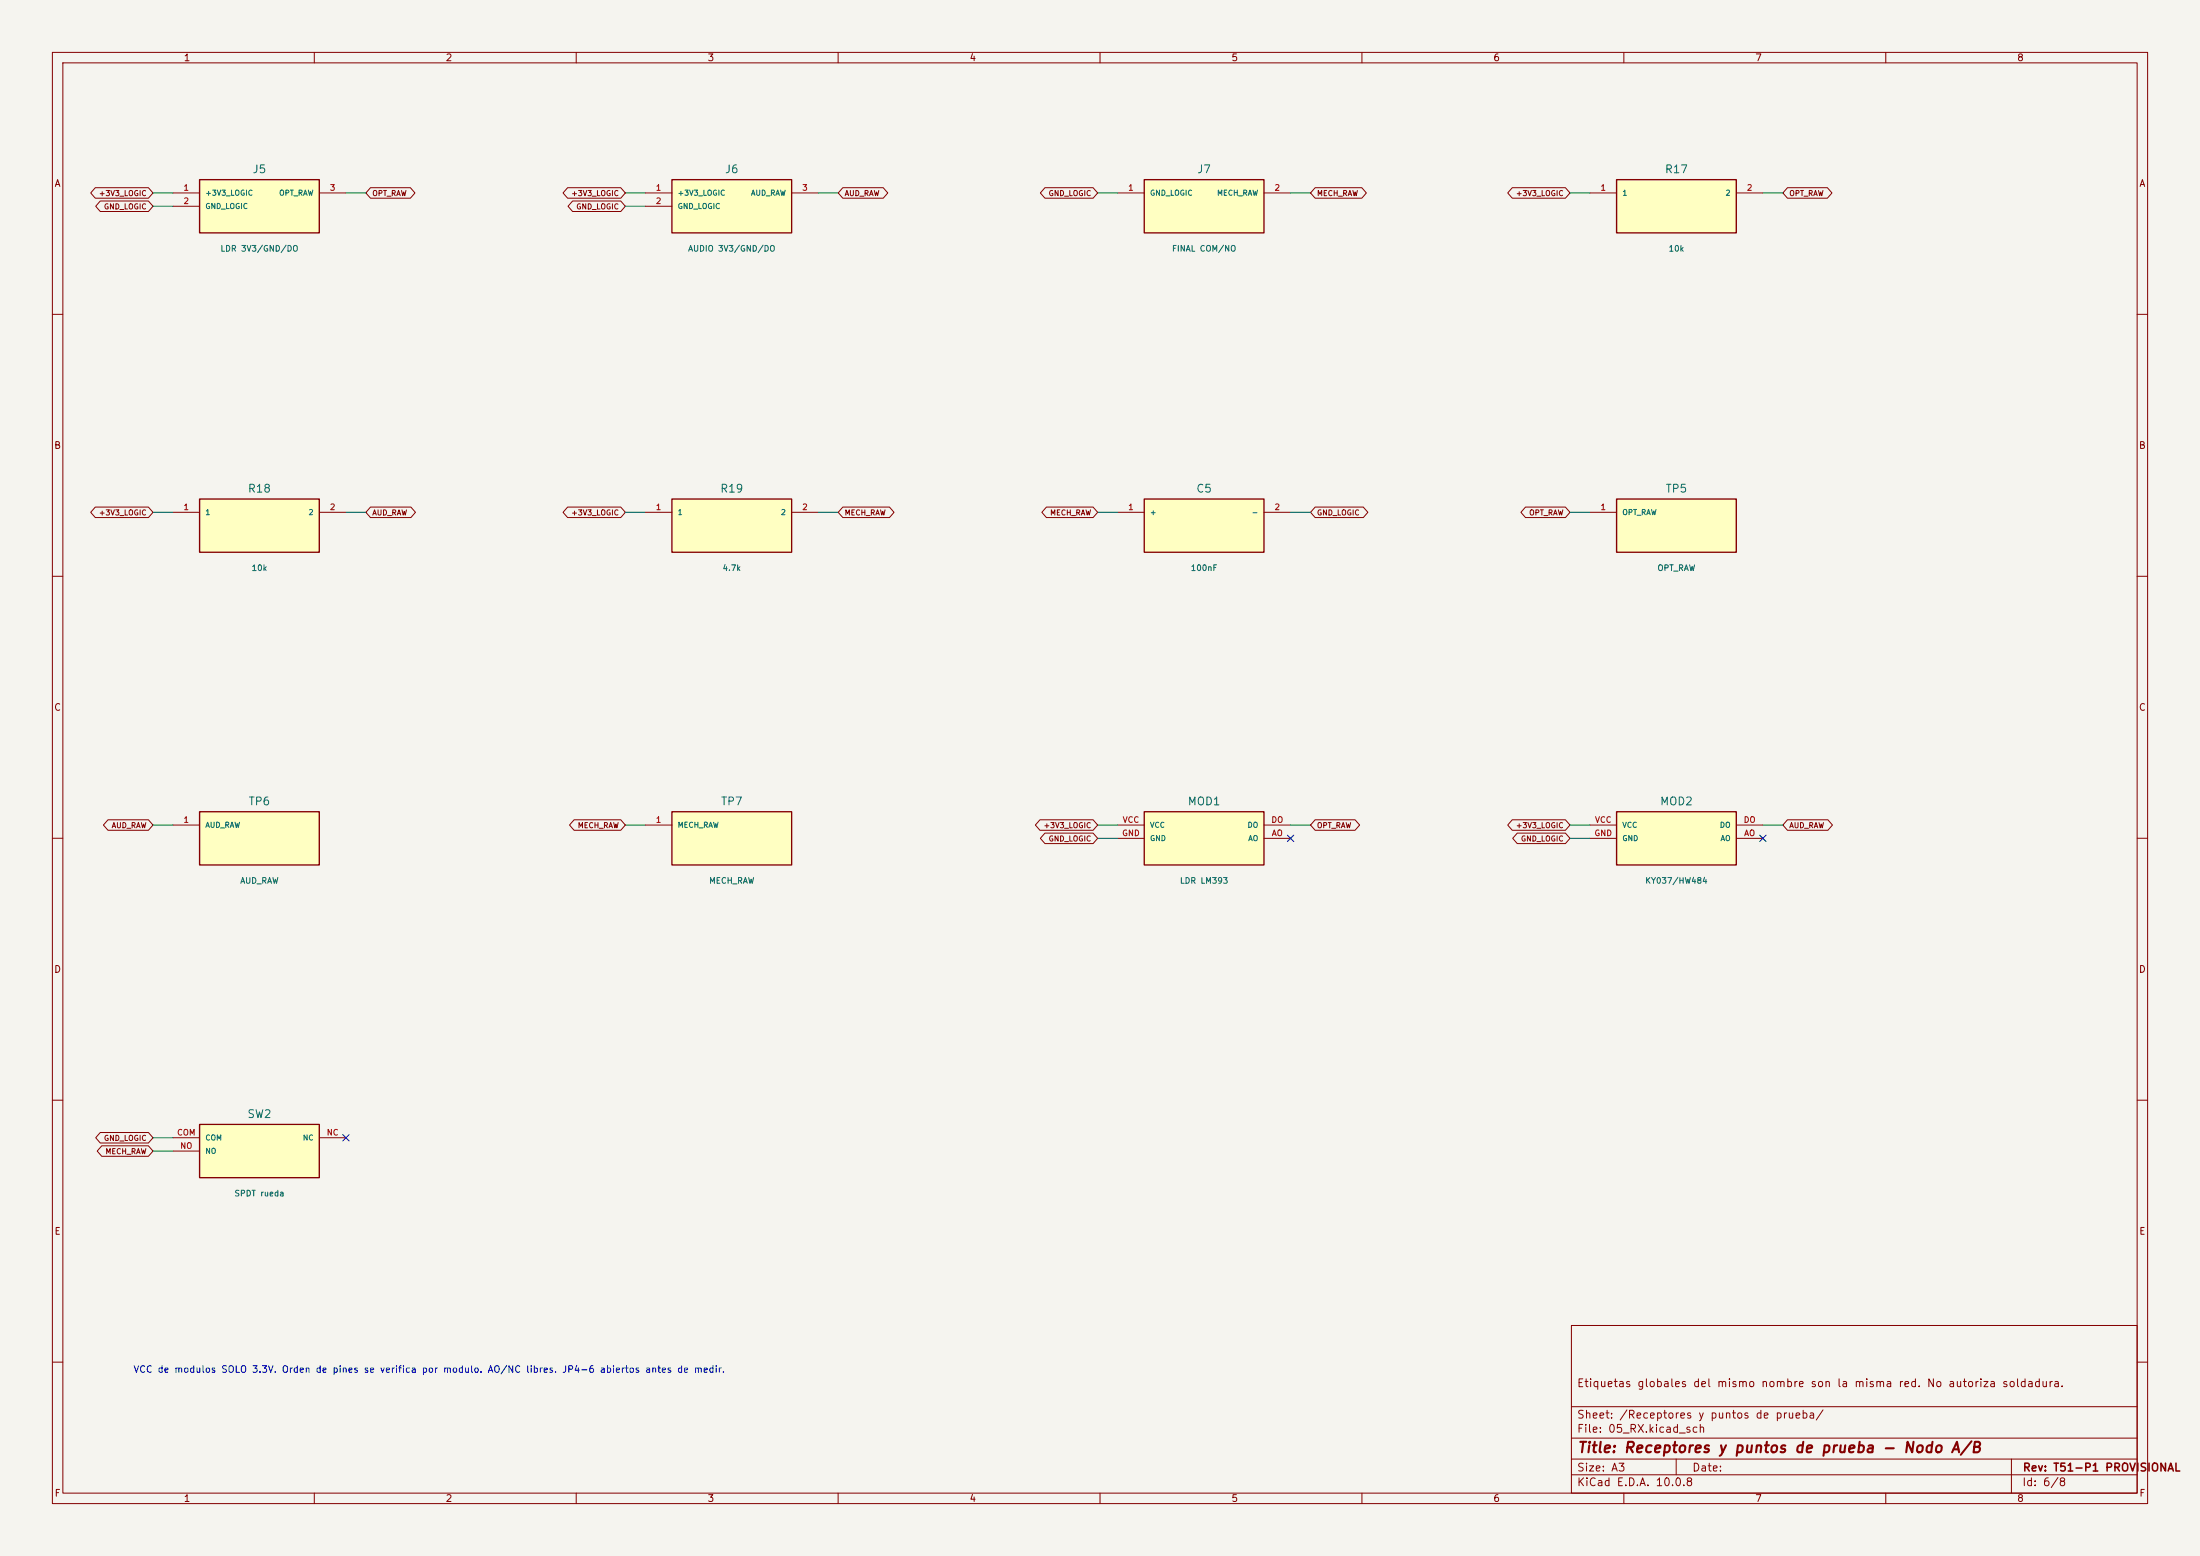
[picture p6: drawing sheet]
(kicad_sch (version 20250114) (generator "eeschema") (paper "A3") (title_block (title "Receptores y puntos de prueba - Nodo A/B") (rev "T51-P1 PROVISIONAL") (comment 1 "Etiquetas globales del mismo nombre son la misma red. No autoriza soldadura.")) (lib_symbols (symbol "T51:T51_J5" (pin_names (offset 1)) (in_bom yes) (on_board yes) (property "Reference" "J5" (at 0 8.08 0) (effects (font (size 1.27 1.27)))) (property "Value" "LDR 3V3/GND/DO" (at 0 -8.08 0) (effects (font (size 1.27 1.27)))) (symbol "T51_J5_0_1" (rectangle (start -11.43 5.08) (end 11.43 -5.08) (stroke (width 0.254) (type default)) (fill (type background)))) (symbol "T51_J5_1_1" (pin passive line (at -16.51 2.54 0) (length 5.08) (name "+3V3_LOGIC" (effects (font (size 1 1)))) (number "1" (effects (font (size 1.1 1.1))))) (pin passive line (at -16.51 0.0 0) (length 5.08) (name "GND_LOGIC" (effects (font (size 1 1)))) (number "2" (effects (font (size 1.1 1.1))))) (pin passive line (at 16.51 2.54 180) (length 5.08) (name "OPT_RAW" (effects (font (size 1 1)))) (number "3" (effects (font (size 1.1 1.1))))))) (symbol "T51:T51_J6" (pin_names (offset 1)) (in_bom yes) (on_board yes) (property "Reference" "J6" (at 0 8.08 0) (effects (font (size 1.27 1.27)))) (property "Value" "AUDIO 3V3/GND/DO" (at 0 -8.08 0) (effects (font (size 1.27 1.27)))) (symbol "T51_J6_0_1" (rectangle (start -11.43 5.08) (end 11.43 -5.08) (stroke (width 0.254) (type default)) (fill (type background)))) (symbol "T51_J6_1_1" (pin passive line (at -16.51 2.54 0) (length 5.08) (name "+3V3_LOGIC" (effects (font (size 1 1)))) (number "1" (effects (font (size 1.1 1.1))))) (pin passive line (at -16.51 0.0 0) (length 5.08) (name "GND_LOGIC" (effects (font (size 1 1)))) (number "2" (effects (font (size 1.1 1.1))))) (pin passive line (at 16.51 2.54 180) (length 5.08) (name "AUD_RAW" (effects (font (size 1 1)))) (number "3" (effects (font (size 1.1 1.1))))))) (symbol "T51:T51_J7" (pin_names (offset 1)) (in_bom yes) (on_board yes) (property "Reference" "J7" (at 0 8.08 0) (effects (font (size 1.27 1.27)))) (property "Value" "FINAL COM/NO" (at 0 -8.08 0) (effects (font (size 1.27 1.27)))) (symbol "T51_J7_0_1" (rectangle (start -11.43 5.08) (end 11.43 -5.08) (stroke (width 0.254) (type default)) (fill (type background)))) (symbol "T51_J7_1_1" (pin passive line (at -16.51 2.54 0) (length 5.08) (name "GND_LOGIC" (effects (font (size 1 1)))) (number "1" (effects (font (size 1.1 1.1))))) (pin passive line (at 16.51 2.54 180) (length 5.08) (name "MECH_RAW" (effects (font (size 1 1)))) (number "2" (effects (font (size 1.1 1.1))))))) (symbol "T51:T51_R17" (pin_names (offset 1)) (in_bom yes) (on_board yes) (property "Reference" "R17" (at 0 8.08 0) (effects (font (size 1.27 1.27)))) (property "Value" "10k" (at 0 -8.08 0) (effects (font (size 1.27 1.27)))) (symbol "T51_R17_0_1" (rectangle (start -11.43 5.08) (end 11.43 -5.08) (stroke (width 0.254) (type default)) (fill (type background)))) (symbol "T51_R17_1_1" (pin passive line (at -16.51 2.54 0) (length 5.08) (name "1" (effects (font (size 1 1)))) (number "1" (effects (font (size 1.1 1.1))))) (pin passive line (at 16.51 2.54 180) (length 5.08) (name "2" (effects (font (size 1 1)))) (number "2" (effects (font (size 1.1 1.1))))))) (symbol "T51:T51_R18" (pin_names (offset 1)) (in_bom yes) (on_board yes) (property "Reference" "R18" (at 0 8.08 0) (effects (font (size 1.27 1.27)))) (property "Value" "10k" (at 0 -8.08 0) (effects (font (size 1.27 1.27)))) (symbol "T51_R18_0_1" (rectangle (start -11.43 5.08) (end 11.43 -5.08) (stroke (width 0.254) (type default)) (fill (type background)))) (symbol "T51_R18_1_1" (pin passive line (at -16.51 2.54 0) (length 5.08) (name "1" (effects (font (size 1 1)))) (number "1" (effects (font (size 1.1 1.1))))) (pin passive line (at 16.51 2.54 180) (length 5.08) (name "2" (effects (font (size 1 1)))) (number "2" (effects (font (size 1.1 1.1))))))) (symbol "T51:T51_R19" (pin_names (offset 1)) (in_bom yes) (on_board yes) (property "Reference" "R19" (at 0 8.08 0) (effects (font (size 1.27 1.27)))) (property "Value" "4.7k" (at 0 -8.08 0) (effects (font (size 1.27 1.27)))) (symbol "T51_R19_0_1" (rectangle (start -11.43 5.08) (end 11.43 -5.08) (stroke (width 0.254) (type default)) (fill (type background)))) (symbol "T51_R19_1_1" (pin passive line (at -16.51 2.54 0) (length 5.08) (name "1" (effects (font (size 1 1)))) (number "1" (effects (font (size 1.1 1.1))))) (pin passive line (at 16.51 2.54 180) (length 5.08) (name "2" (effects (font (size 1 1)))) (number "2" (effects (font (size 1.1 1.1))))))) (symbol "T51:T51_C5" (pin_names (offset 1)) (in_bom yes) (on_board yes) (property "Reference" "C5" (at 0 8.08 0) (effects (font (size 1.27 1.27)))) (property "Value" "100nF" (at 0 -8.08 0) (effects (font (size 1.27 1.27)))) (symbol "T51_C5_0_1" (rectangle (start -11.43 5.08) (end 11.43 -5.08) (stroke (width 0.254) (type default)) (fill (type background)))) (symbol "T51_C5_1_1" (pin passive line (at -16.51 2.54 0) (length 5.08) (name "+" (effects (font (size 1 1)))) (number "1" (effects (font (size 1.1 1.1))))) (pin passive line (at 16.51 2.54 180) (length 5.08) (name "-" (effects (font (size 1 1)))) (number "2" (effects (font (size 1.1 1.1))))))) (symbol "T51:T51_TP5" (pin_names (offset 1)) (in_bom yes) (on_board yes) (property "Reference" "TP5" (at 0 8.08 0) (effects (font (size 1.27 1.27)))) (property "Value" "OPT_RAW" (at 0 -8.08 0) (effects (font (size 1.27 1.27)))) (symbol "T51_TP5_0_1" (rectangle (start -11.43 5.08) (end 11.43 -5.08) (stroke (width 0.254) (type default)) (fill (type background)))) (symbol "T51_TP5_1_1" (pin passive line (at -16.51 2.54 0) (length 5.08) (name "OPT_RAW" (effects (font (size 1 1)))) (number "1" (effects (font (size 1.1 1.1))))))) (symbol "T51:T51_TP6" (pin_names (offset 1)) (in_bom yes) (on_board yes) (property "Reference" "TP6" (at 0 8.08 0) (effects (font (size 1.27 1.27)))) (property "Value" "AUD_RAW" (at 0 -8.08 0) (effects (font (size 1.27 1.27)))) (symbol "T51_TP6_0_1" (rectangle (start -11.43 5.08) (end 11.43 -5.08) (stroke (width 0.254) (type default)) (fill (type background)))) (symbol "T51_TP6_1_1" (pin passive line (at -16.51 2.54 0) (length 5.08) (name "AUD_RAW" (effects (font (size 1 1)))) (number "1" (effects (font (size 1.1 1.1))))))) (symbol "T51:T51_TP7" (pin_names (offset 1)) (in_bom yes) (on_board yes) (property "Reference" "TP7" (at 0 8.08 0) (effects (font (size 1.27 1.27)))) (property "Value" "MECH_RAW" (at 0 -8.08 0) (effects (font (size 1.27 1.27)))) (symbol "T51_TP7_0_1" (rectangle (start -11.43 5.08) (end 11.43 -5.08) (stroke (width 0.254) (type default)) (fill (type background)))) (symbol "T51_TP7_1_1" (pin passive line (at -16.51 2.54 0) (length 5.08) (name "MECH_RAW" (effects (font (size 1 1)))) (number "1" (effects (font (size 1.1 1.1))))))) (symbol "T51:T51_MOD1" (pin_names (offset 1)) (in_bom yes) (on_board yes) (property "Reference" "MOD1" (at 0 8.08 0) (effects (font (size 1.27 1.27)))) (property "Value" "LDR LM393" (at 0 -8.08 0) (effects (font (size 1.27 1.27)))) (symbol "T51_MOD1_0_1" (rectangle (start -11.43 5.08) (end 11.43 -5.08) (stroke (width 0.254) (type default)) (fill (type background)))) (symbol "T51_MOD1_1_1" (pin passive line (at -16.51 2.54 0) (length 5.08) (name "VCC" (effects (font (size 1 1)))) (number "VCC" (effects (font (size 1.1 1.1))))) (pin passive line (at -16.51 0.0 0) (length 5.08) (name "GND" (effects (font (size 1 1)))) (number "GND" (effects (font (size 1.1 1.1))))) (pin passive line (at 16.51 2.54 180) (length 5.08) (name "DO" (effects (font (size 1 1)))) (number "DO" (effects (font (size 1.1 1.1))))) (pin passive line (at 16.51 0.0 180) (length 5.08) (name "AO" (effects (font (size 1 1)))) (number "AO" (effects (font (size 1.1 1.1))))))) (symbol "T51:T51_MOD2" (pin_names (offset 1)) (in_bom yes) (on_board yes) (property "Reference" "MOD2" (at 0 8.08 0) (effects (font (size 1.27 1.27)))) (property "Value" "KY037/HW484" (at 0 -8.08 0) (effects (font (size 1.27 1.27)))) (symbol "T51_MOD2_0_1" (rectangle (start -11.43 5.08) (end 11.43 -5.08) (stroke (width 0.254) (type default)) (fill (type background)))) (symbol "T51_MOD2_1_1" (pin passive line (at -16.51 2.54 0) (length 5.08) (name "VCC" (effects (font (size 1 1)))) (number "VCC" (effects (font (size 1.1 1.1))))) (pin passive line (at -16.51 0.0 0) (length 5.08) (name "GND" (effects (font (size 1 1)))) (number "GND" (effects (font (size 1.1 1.1))))) (pin passive line (at 16.51 2.54 180) (length 5.08) (name "DO" (effects (font (size 1 1)))) (number "DO" (effects (font (size 1.1 1.1))))) (pin passive line (at 16.51 0.0 180) (length 5.08) (name "AO" (effects (font (size 1 1)))) (number "AO" (effects (font (size 1.1 1.1))))))) (symbol "T51:T51_SW2" (pin_names (offset 1)) (in_bom yes) (on_board yes) (property "Reference" "SW2" (at 0 8.08 0) (effects (font (size 1.27 1.27)))) (property "Value" "SPDT rueda" (at 0 -8.08 0) (effects (font (size 1.27 1.27)))) (symbol "T51_SW2_0_1" (rectangle (start -11.43 5.08) (end 11.43 -5.08) (stroke (width 0.254) (type default)) (fill (type background)))) (symbol "T51_SW2_1_1" (pin passive line (at -16.51 2.54 0) (length 5.08) (name "COM" (effects (font (size 1 1)))) (number "COM" (effects (font (size 1.1 1.1))))) (pin passive line (at -16.51 0.0 0) (length 5.08) (name "NO" (effects (font (size 1 1)))) (number "NO" (effects (font (size 1.1 1.1))))) (pin passive line (at 16.51 2.54 180) (length 5.08) (name "NC" (effects (font (size 1 1)))) (number "NC" (effects (font (size 1.1 1.1)))))))) (symbol (lib_id "T51:T51_J5") (at 49.53 39.37 0) (unit 1) (in_bom yes) (on_board yes) (dnp no) (property "Reference" "J5" (at 49.53 32.29 0) (effects (font (size 1.5 1.5)))) (property "Value" "LDR 3V3/GND/DO" (at 49.53 47.449999999999996 0) (effects (font (size 1.1 1.1))))) (wire (pts (xy 33.019999999999996 36.83) (xy 29.209999999999997 36.83)) (stroke (width 0) (type default))) (global_label "+3V3_LOGIC" (shape bidirectional) (at 29.209999999999997 36.83 180) (effects (font (size 1.0 1.0)) (justify right))) (wire (pts (xy 33.019999999999996 39.37) (xy 29.209999999999997 39.37)) (stroke (width 0) (type default))) (global_label "GND_LOGIC" (shape bidirectional) (at 29.209999999999997 39.37 180) (effects (font (size 1.0 1.0)) (justify right))) (wire (pts (xy 66.04 36.83) (xy 69.85000000000001 36.83)) (stroke (width 0) (type default))) (global_label "OPT_RAW" (shape bidirectional) (at 69.85000000000001 36.83 0) (effects (font (size 1.0 1.0)) (justify left))) (symbol (lib_id "T51:T51_J6") (at 139.7 39.37 0) (unit 1) (in_bom yes) (on_board yes) (dnp no) (property "Reference" "J6" (at 139.7 32.29 0) (effects (font (size 1.5 1.5)))) (property "Value" "AUDIO 3V3/GND/DO" (at 139.7 47.449999999999996 0) (effects (font (size 1.1 1.1))))) (wire (pts (xy 123.18999999999998 36.83) (xy 119.37999999999998 36.83)) (stroke (width 0) (type default))) (global_label "+3V3_LOGIC" (shape bidirectional) (at 119.37999999999998 36.83 180) (effects (font (size 1.0 1.0)) (justify right))) (wire (pts (xy 123.18999999999998 39.37) (xy 119.37999999999998 39.37)) (stroke (width 0) (type default))) (global_label "GND_LOGIC" (shape bidirectional) (at 119.37999999999998 39.37 180) (effects (font (size 1.0 1.0)) (justify right))) (wire (pts (xy 156.20999999999998 36.83) (xy 160.01999999999998 36.83)) (stroke (width 0) (type default))) (global_label "AUD_RAW" (shape bidirectional) (at 160.01999999999998 36.83 0) (effects (font (size 1.0 1.0)) (justify left))) (symbol (lib_id "T51:T51_J7") (at 229.87 39.37 0) (unit 1) (in_bom yes) (on_board yes) (dnp no) (property "Reference" "J7" (at 229.87 32.29 0) (effects (font (size 1.5 1.5)))) (property "Value" "FINAL COM/NO" (at 229.87 47.449999999999996 0) (effects (font (size 1.1 1.1))))) (wire (pts (xy 213.36 36.83) (xy 209.55 36.83)) (stroke (width 0) (type default))) (global_label "GND_LOGIC" (shape bidirectional) (at 209.55 36.83 180) (effects (font (size 1.0 1.0)) (justify right))) (wire (pts (xy 246.38 36.83) (xy 250.19 36.83)) (stroke (width 0) (type default))) (global_label "MECH_RAW" (shape bidirectional) (at 250.19 36.83 0) (effects (font (size 1.0 1.0)) (justify left))) (symbol (lib_id "T51:T51_R17") (at 320.04 39.37 0) (unit 1) (in_bom yes) (on_board yes) (dnp no) (property "Reference" "R17" (at 320.04 32.29 0) (effects (font (size 1.5 1.5)))) (property "Value" "10k" (at 320.04 47.449999999999996 0) (effects (font (size 1.1 1.1))))) (wire (pts (xy 303.53000000000003 36.83) (xy 299.72 36.83)) (stroke (width 0) (type default))) (global_label "+3V3_LOGIC" (shape bidirectional) (at 299.72 36.83 180) (effects (font (size 1.0 1.0)) (justify right))) (wire (pts (xy 336.55 36.83) (xy 340.36 36.83)) (stroke (width 0) (type default))) (global_label "OPT_RAW" (shape bidirectional) (at 340.36 36.83 0) (effects (font (size 1.0 1.0)) (justify left))) (symbol (lib_id "T51:T51_R18") (at 49.53 100.33 0) (unit 1) (in_bom yes) (on_board yes) (dnp no) (property "Reference" "R18" (at 49.53 93.25 0) (effects (font (size 1.5 1.5)))) (property "Value" "10k" (at 49.53 108.41 0) (effects (font (size 1.1 1.1))))) (wire (pts (xy 33.019999999999996 97.78999999999999) (xy 29.209999999999997 97.78999999999999)) (stroke (width 0) (type default))) (global_label "+3V3_LOGIC" (shape bidirectional) (at 29.209999999999997 97.78999999999999 180) (effects (font (size 1.0 1.0)) (justify right))) (wire (pts (xy 66.04 97.78999999999999) (xy 69.85000000000001 97.78999999999999)) (stroke (width 0) (type default))) (global_label "AUD_RAW" (shape bidirectional) (at 69.85000000000001 97.78999999999999 0) (effects (font (size 1.0 1.0)) (justify left))) (symbol (lib_id "T51:T51_R19") (at 139.7 100.33 0) (unit 1) (in_bom yes) (on_board yes) (dnp no) (property "Reference" "R19" (at 139.7 93.25 0) (effects (font (size 1.5 1.5)))) (property "Value" "4.7k" (at 139.7 108.41 0) (effects (font (size 1.1 1.1))))) (wire (pts (xy 123.18999999999998 97.78999999999999) (xy 119.37999999999998 97.78999999999999)) (stroke (width 0) (type default))) (global_label "+3V3_LOGIC" (shape bidirectional) (at 119.37999999999998 97.78999999999999 180) (effects (font (size 1.0 1.0)) (justify right))) (wire (pts (xy 156.20999999999998 97.78999999999999) (xy 160.01999999999998 97.78999999999999)) (stroke (width 0) (type default))) (global_label "MECH_RAW" (shape bidirectional) (at 160.01999999999998 97.78999999999999 0) (effects (font (size 1.0 1.0)) (justify left))) (symbol (lib_id "T51:T51_C5") (at 229.87 100.33 0) (unit 1) (in_bom yes) (on_board yes) (dnp no) (property "Reference" "C5" (at 229.87 93.25 0) (effects (font (size 1.5 1.5)))) (property "Value" "100nF" (at 229.87 108.41 0) (effects (font (size 1.1 1.1))))) (wire (pts (xy 213.36 97.78999999999999) (xy 209.55 97.78999999999999)) (stroke (width 0) (type default))) (global_label "MECH_RAW" (shape bidirectional) (at 209.55 97.78999999999999 180) (effects (font (size 1.0 1.0)) (justify right))) (wire (pts (xy 246.38 97.78999999999999) (xy 250.19 97.78999999999999)) (stroke (width 0) (type default))) (global_label "GND_LOGIC" (shape bidirectional) (at 250.19 97.78999999999999 0) (effects (font (size 1.0 1.0)) (justify left))) (symbol (lib_id "T51:T51_TP5") (at 320.04 100.33 0) (unit 1) (in_bom yes) (on_board yes) (dnp no) (property "Reference" "TP5" (at 320.04 93.25 0) (effects (font (size 1.5 1.5)))) (property "Value" "OPT_RAW" (at 320.04 108.41 0) (effects (font (size 1.1 1.1))))) (wire (pts (xy 303.53000000000003 97.78999999999999) (xy 299.72 97.78999999999999)) (stroke (width 0) (type default))) (global_label "OPT_RAW" (shape bidirectional) (at 299.72 97.78999999999999 180) (effects (font (size 1.0 1.0)) (justify right))) (symbol (lib_id "T51:T51_TP6") (at 49.53 160.02 0) (unit 1) (in_bom yes) (on_board yes) (dnp no) (property "Reference" "TP6" (at 49.53 152.94 0) (effects (font (size 1.5 1.5)))) (property "Value" "AUD_RAW" (at 49.53 168.10000000000002 0) (effects (font (size 1.1 1.1))))) (wire (pts (xy 33.019999999999996 157.48000000000002) (xy 29.209999999999997 157.48000000000002)) (stroke (width 0) (type default))) (global_label "AUD_RAW" (shape bidirectional) (at 29.209999999999997 157.48000000000002 180) (effects (font (size 1.0 1.0)) (justify right))) (symbol (lib_id "T51:T51_TP7") (at 139.7 160.02 0) (unit 1) (in_bom yes) (on_board yes) (dnp no) (property "Reference" "TP7" (at 139.7 152.94 0) (effects (font (size 1.5 1.5)))) (property "Value" "MECH_RAW" (at 139.7 168.10000000000002 0) (effects (font (size 1.1 1.1))))) (wire (pts (xy 123.18999999999998 157.48000000000002) (xy 119.37999999999998 157.48000000000002)) (stroke (width 0) (type default))) (global_label "MECH_RAW" (shape bidirectional) (at 119.37999999999998 157.48000000000002 180) (effects (font (size 1.0 1.0)) (justify right))) (symbol (lib_id "T51:T51_MOD1") (at 229.87 160.02 0) (unit 1) (in_bom yes) (on_board yes) (dnp no) (property "Reference" "MOD1" (at 229.87 152.94 0) (effects (font (size 1.5 1.5)))) (property "Value" "LDR LM393" (at 229.87 168.10000000000002 0) (effects (font (size 1.1 1.1))))) (wire (pts (xy 213.36 157.48000000000002) (xy 209.55 157.48000000000002)) (stroke (width 0) (type default))) (global_label "+3V3_LOGIC" (shape bidirectional) (at 209.55 157.48000000000002 180) (effects (font (size 1.0 1.0)) (justify right))) (wire (pts (xy 213.36 160.02) (xy 209.55 160.02)) (stroke (width 0) (type default))) (global_label "GND_LOGIC" (shape bidirectional) (at 209.55 160.02 180) (effects (font (size 1.0 1.0)) (justify right))) (wire (pts (xy 246.38 157.48000000000002) (xy 250.19 157.48000000000002)) (stroke (width 0) (type default))) (global_label "OPT_RAW" (shape bidirectional) (at 250.19 157.48000000000002 0) (effects (font (size 1.0 1.0)) (justify left))) (no_connect (at 246.38 160.02)) (symbol (lib_id "T51:T51_MOD2") (at 320.04 160.02 0) (unit 1) (in_bom yes) (on_board yes) (dnp no) (property "Reference" "MOD2" (at 320.04 152.94 0) (effects (font (size 1.5 1.5)))) (property "Value" "KY037/HW484" (at 320.04 168.10000000000002 0) (effects (font (size 1.1 1.1))))) (wire (pts (xy 303.53000000000003 157.48000000000002) (xy 299.72 157.48000000000002)) (stroke (width 0) (type default))) (global_label "+3V3_LOGIC" (shape bidirectional) (at 299.72 157.48000000000002 180) (effects (font (size 1.0 1.0)) (justify right))) (wire (pts (xy 303.53000000000003 160.02) (xy 299.72 160.02)) (stroke (width 0) (type default))) (global_label "GND_LOGIC" (shape bidirectional) (at 299.72 160.02 180) (effects (font (size 1.0 1.0)) (justify right))) (wire (pts (xy 336.55 157.48000000000002) (xy 340.36 157.48000000000002)) (stroke (width 0) (type default))) (global_label "AUD_RAW" (shape bidirectional) (at 340.36 157.48000000000002 0) (effects (font (size 1.0 1.0)) (justify left))) (no_connect (at 336.55 160.02)) (symbol (lib_id "T51:T51_SW2") (at 49.53 219.71 0) (unit 1) (in_bom yes) (on_board yes) (dnp no) (property "Reference" "SW2" (at 49.53 212.63 0) (effects (font (size 1.5 1.5)))) (property "Value" "SPDT rueda" (at 49.53 227.79000000000002 0) (effects (font (size 1.1 1.1))))) (wire (pts (xy 33.019999999999996 217.17000000000002) (xy 29.209999999999997 217.17000000000002)) (stroke (width 0) (type default))) (global_label "GND_LOGIC" (shape bidirectional) (at 29.209999999999997 217.17000000000002 180) (effects (font (size 1.0 1.0)) (justify right))) (wire (pts (xy 33.019999999999996 219.71) (xy 29.209999999999997 219.71)) (stroke (width 0) (type default))) (global_label "MECH_RAW" (shape bidirectional) (at 29.209999999999997 219.71 180) (effects (font (size 1.0 1.0)) (justify right))) (no_connect (at 66.04 217.17000000000002)) (text "VCC de modulos SOLO 3.3V. Orden de pines se verifica por modulo. AO/NC libres. JP4-6 abiertos antes de medir." (at 25.4 261.62 0) (effects (font (size 1.27 1.27)) (justify left))) (embedded_fonts no))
